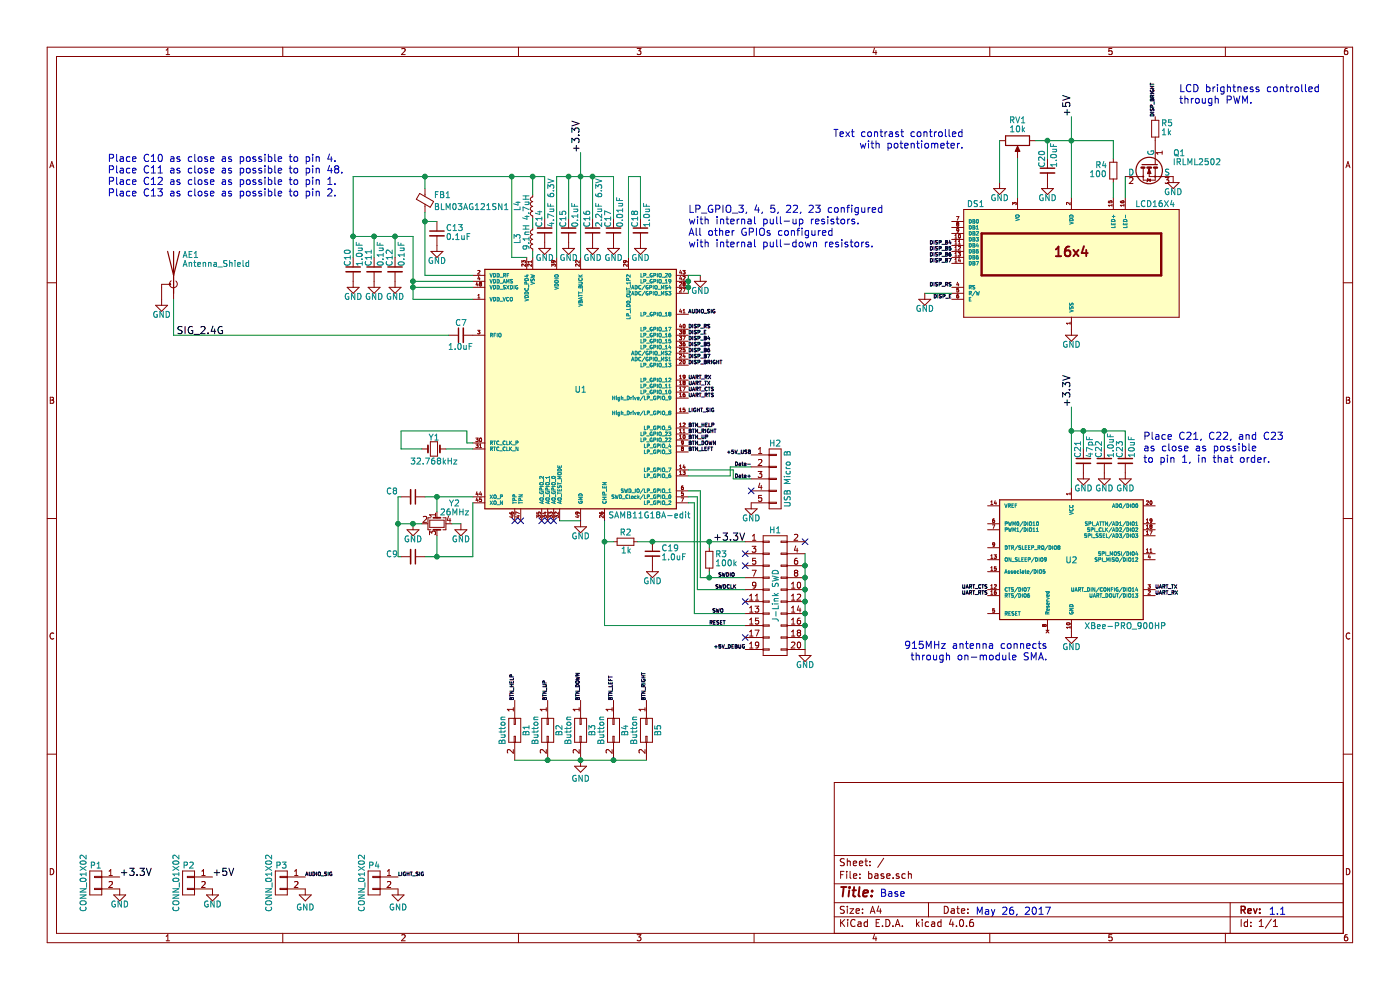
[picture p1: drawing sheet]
EESchema Schematic File Version 2
LIBS:power
LIBS:device
LIBS:transistors
LIBS:conn
LIBS:linear
LIBS:regul
LIBS:74xx
LIBS:cmos4000
LIBS:adc-dac
LIBS:memory
LIBS:xilinx
LIBS:microcontrollers
LIBS:dsp
LIBS:microchip
LIBS:analog_switches
LIBS:motorola
LIBS:texas
LIBS:intel
LIBS:audio
LIBS:interface
LIBS:digital-audio
LIBS:philips
LIBS:display
LIBS:cypress
LIBS:siliconi
LIBS:opto
LIBS:atmel
LIBS:contrib
LIBS:valves
LIBS:rf_transceivers
LIBS:displays
LIBS:base-cache
EELAYER 25 0
EELAYER END
$Descr A4 11693 8268
encoding utf-8
Sheet 1 1
Title ""
Date ""
Rev ""
Comp ""
Comment1 ""
Comment2 ""
Comment3 ""
Comment4 ""
$EndDescr
Text Notes 7350 7500 0    60   ~ 0
Base
$Comp
L GND #PWR01
U 1 1
P 4850 4350
F 0 "#PWR01" H 4850 4100 50  0001 C CNN
F 1 "GND" H 4850 4225 50  0000 C CNN
F 2 "" H 4850 4350 50  0000 C CNN
F 3 "" H 4850 4350 50  0000 C CNN
	1    4850 4350
	1    0    0    -1  
$EndComp
NoConn ~ 6725 4525
NoConn ~ 6225 4625
NoConn ~ 6225 4725
NoConn ~ 6225 5025
NoConn ~ 6225 5325
$Comp
L GND #PWR02
U 1 1
P 6725 5425
F 0 "#PWR02" H 6725 5175 50  0001 C CNN
F 1 "GND" H 6725 5300 50  0000 C CNN
F 2 "" H 6725 5425 50  0000 C CNN
F 3 "" H 6725 5425 50  0000 C CNN
	1    6725 5425
	1    0    0    -1  
$EndComp
$Comp
L GND #PWR03
U 1 1
P 4950 2025
F 0 "#PWR03" H 4950 1775 50  0001 C CNN
F 1 "GND" H 4950 1900 50  0000 C CNN
F 2 "" H 4950 2025 50  0000 C CNN
F 3 "" H 4950 2025 50  0000 C CNN
	1    4950 2025
	1    0    0    -1  
$EndComp
$Comp
L GND #PWR04
U 1 1
P 5125 2025
F 0 "#PWR04" H 5125 1775 50  0001 C CNN
F 1 "GND" H 5125 1900 50  0000 C CNN
F 2 "" H 5125 2025 50  0000 C CNN
F 3 "" H 5125 2025 50  0000 C CNN
	1    5125 2025
	1    0    0    -1  
$EndComp
$Comp
L GND #PWR05
U 1 1
P 5350 2025
F 0 "#PWR05" H 5350 1775 50  0001 C CNN
F 1 "GND" H 5350 1900 50  0000 C CNN
F 2 "" H 5350 2025 50  0000 C CNN
F 3 "" H 5350 2025 50  0000 C CNN
	1    5350 2025
	1    0    0    -1  
$EndComp
$Comp
L GND #PWR06
U 1 1
P 4750 2025
F 0 "#PWR06" H 4750 1775 50  0001 C CNN
F 1 "GND" H 4750 1900 50  0000 C CNN
F 2 "" H 4750 2025 50  0000 C CNN
F 3 "" H 4750 2025 50  0000 C CNN
	1    4750 2025
	1    0    0    -1  
$EndComp
$Comp
L C_Small C15
U 1 1
P 4750 1925
F 0 "C15" V 4700 1950 50  0000 L CNN
F 1 "0.1uF" V 4800 1950 50  0000 L CNN
F 2 "Capacitors_SMD:C_0402" H 4750 1925 50  0001 C CNN
F 3 "" H 4750 1925 50  0000 C CNN
	1    4750 1925
	1    0    0    -1  
$EndComp
$Comp
L C_Small C16
U 1 1
P 4950 1925
F 0 "C16" V 4900 1950 50  0000 L CNN
F 1 "2.2uF 6.3V" V 5000 1950 50  0000 L CNN
F 2 "Capacitors_SMD:C_0402" H 4950 1925 50  0001 C CNN
F 3 "" H 4950 1925 50  0000 C CNN
	1    4950 1925
	1    0    0    -1  
$EndComp
$Comp
L C_Small C17
U 1 1
P 5125 1925
F 0 "C17" V 5075 1950 50  0000 L CNN
F 1 "0.01uF" V 5175 1950 50  0000 L CNN
F 2 "Capacitors_SMD:C_0402" H 5125 1925 50  0001 C CNN
F 3 "" H 5125 1925 50  0000 C CNN
	1    5125 1925
	1    0    0    -1  
$EndComp
$Comp
L C_Small C18
U 1 1
P 5350 1925
F 0 "C18" V 5300 1950 50  0000 L CNN
F 1 "1.0uF" V 5400 1950 50  0000 L CNN
F 2 "Capacitors_SMD:C_0402" H 5350 1925 50  0001 C CNN
F 3 "" H 5350 1925 50  0000 C CNN
	1    5350 1925
	1    0    0    -1  
$EndComp
$Comp
L L_Small L3
U 1 1
P 4450 2000
F 0 "L3" V 4575 1950 50  0000 L CNN
F 1 "9.1nH" V 4500 1875 50  0000 L CNN
F 2 "Capacitors_SMD:C_0402" H 4450 2000 50  0001 C CNN
F 3 "" H 4450 2000 50  0000 C CNN
	1    4450 2000
	-1   0    0    1   
$EndComp
$Comp
L L_Small L4
U 1 1
P 4450 1725
F 0 "L4" V 4575 1675 50  0000 L CNN
F 1 "4.7uH" V 4500 1625 50  0000 L CNN
F 2 "Capacitors_SMD:C_0805_HandSoldering" H 4450 1725 50  0001 C CNN
F 3 "" H 4450 1725 50  0000 C CNN
	1    4450 1725
	-1   0    0    1   
$EndComp
$Comp
L GND #PWR07
U 1 1
P 4550 2025
F 0 "#PWR07" H 4550 1775 50  0001 C CNN
F 1 "GND" H 4550 1900 50  0000 C CNN
F 2 "" H 4550 2025 50  0000 C CNN
F 3 "" H 4550 2025 50  0000 C CNN
	1    4550 2025
	1    0    0    -1  
$EndComp
$Comp
L C_Small C14
U 1 1
P 4550 1925
F 0 "C14" V 4500 1950 50  0000 L CNN
F 1 "4.7uF 6.3V" V 4600 1950 50  0000 L CNN
F 2 "Capacitors_SMD:C_0402" H 4550 1925 50  0001 C CNN
F 3 "" H 4550 1925 50  0000 C CNN
	1    4550 1925
	1    0    0    -1  
$EndComp
$Comp
L GND #PWR08
U 1 1
P 3650 2050
F 0 "#PWR08" H 3650 1800 50  0001 C CNN
F 1 "GND" H 3650 1925 50  0000 C CNN
F 2 "" H 3650 2050 50  0000 C CNN
F 3 "" H 3650 2050 50  0000 C CNN
	1    3650 2050
	1    0    0    -1  
$EndComp
$Comp
L C_Small C13
U 1 1
P 3650 1950
F 0 "C13" H 3725 2000 50  0000 L CNN
F 1 "0.1uF" H 3725 1925 50  0000 L CNN
F 2 "Capacitors_SMD:C_0402" H 3650 1950 50  0001 C CNN
F 3 "" H 3650 1950 50  0000 C CNN
	1    3650 1950
	1    0    0    -1  
$EndComp
$Comp
L Ferrite_Bead_Small FB1
U 1 1
P 3550 1675
F 0 "FB1" H 3625 1725 50  0000 L CNN
F 1 "BLM03AG121SN1" H 3625 1625 50  0000 L CNN
F 2 "Capacitors_SMD:C_0603_HandSoldering" V 3480 1675 50  0001 C CNN
F 3 "" H 3550 1675 50  0000 C CNN
	1    3550 1675
	1    0    0    -1  
$EndComp
$Comp
L GND #PWR09
U 1 1
P 3300 2350
F 0 "#PWR09" H 3300 2100 50  0001 C CNN
F 1 "GND" H 3300 2225 50  0000 C CNN
F 2 "" H 3300 2350 50  0000 C CNN
F 3 "" H 3300 2350 50  0000 C CNN
	1    3300 2350
	1    0    0    -1  
$EndComp
$Comp
L C_Small C12
U 1 1
P 3300 2250
F 0 "C12" V 3250 2275 50  0000 L CNN
F 1 "0.1uF" V 3350 2275 50  0000 L CNN
F 2 "Capacitors_SMD:C_0402" H 3300 2250 50  0001 C CNN
F 3 "" H 3300 2250 50  0000 C CNN
	1    3300 2250
	1    0    0    -1  
$EndComp
$Comp
L GND #PWR010
U 1 1
P 3125 2350
F 0 "#PWR010" H 3125 2100 50  0001 C CNN
F 1 "GND" H 3125 2225 50  0000 C CNN
F 2 "" H 3125 2350 50  0000 C CNN
F 3 "" H 3125 2350 50  0000 C CNN
	1    3125 2350
	1    0    0    -1  
$EndComp
$Comp
L C_Small C11
U 1 1
P 3125 2250
F 0 "C11" V 3075 2275 50  0000 L CNN
F 1 "0.1uF" V 3175 2275 50  0000 L CNN
F 2 "Capacitors_SMD:C_0402" H 3125 2250 50  0001 C CNN
F 3 "" H 3125 2250 50  0000 C CNN
	1    3125 2250
	1    0    0    -1  
$EndComp
$Comp
L GND #PWR011
U 1 1
P 2950 2350
F 0 "#PWR011" H 2950 2100 50  0001 C CNN
F 1 "GND" H 2950 2225 50  0000 C CNN
F 2 "" H 2950 2350 50  0000 C CNN
F 3 "" H 2950 2350 50  0000 C CNN
	1    2950 2350
	1    0    0    -1  
$EndComp
$Comp
L C_Small C10
U 1 1
P 2950 2250
F 0 "C10" V 2900 2275 50  0000 L CNN
F 1 "1.0uF" V 3000 2275 50  0000 L CNN
F 2 "Capacitors_SMD:C_0402" H 2950 2250 50  0001 C CNN
F 3 "" H 2950 2250 50  0000 C CNN
	1    2950 2250
	1    0    0    -1  
$EndComp
Text Label 1000 7325 0    60   ~ 0
+3.3V
Text Label 1475 2800 0    60   ~ 0
SIG_2.4G
$Comp
L R_Small R2
U 1 1
P 5225 4525
F 0 "R2" V 5300 4475 50  0000 L CNN
F 1 "1k" V 5150 4475 50  0000 L CNN
F 2 "Capacitors_SMD:C_0402" H 5225 4525 50  0001 C CNN
F 3 "" H 5225 4525 50  0000 C CNN
	1    5225 4525
	0    -1   -1   0   
$EndComp
$Comp
L C_Small C19
U 1 1
P 5450 4625
F 0 "C19" H 5525 4675 50  0000 L CNN
F 1 "1.0uF" H 5525 4600 50  0000 L CNN
F 2 "Capacitors_SMD:C_0402" H 5450 4625 50  0001 C CNN
F 3 "" H 5450 4625 50  0000 C CNN
	1    5450 4625
	1    0    0    -1  
$EndComp
$Comp
L GND #PWR012
U 1 1
P 5450 4725
F 0 "#PWR012" H 5450 4475 50  0001 C CNN
F 1 "GND" H 5450 4600 50  0000 C CNN
F 2 "" H 5450 4725 50  0000 C CNN
F 3 "" H 5450 4725 50  0000 C CNN
	1    5450 4725
	1    0    0    -1  
$EndComp
$Comp
L R_Small R3
U 1 1
P 5925 4675
F 0 "R3" H 5975 4725 50  0000 L CNN
F 1 "100k" H 5975 4650 50  0000 L CNN
F 2 "Capacitors_SMD:C_0402" H 5925 4675 50  0001 C CNN
F 3 "" H 5925 4675 50  0000 C CNN
	1    5925 4675
	1    0    0    -1  
$EndComp
Text Notes 900  1650 0    60   ~ 0
Place C10 as close as possible to pin 4.\nPlace C11 as close as possible to pin 48.\nPlace C12 as close as possible to pin 1.\nPlace C13 as close as possible to pin 2.
Text Label 5750 3325 0    30   ~ 0
UART_RTS
Text Label 5750 3275 0    30   ~ 0
UART_CTS
$Comp
L CONN_01X02 P1
U 1 1
P 800 7375
F 0 "P1" H 800 7525 50  0000 C CNN
F 1 "CONN_01X02" V 900 7375 50  0000 C CNN
F 2 "Connectors:OSTTEXX0164_2pin_3.5mm" H 800 7375 50  0001 C CNN
F 3 "" H 800 7375 50  0000 C CNN
	1    800  7375
	-1   0    0    -1  
$EndComp
$Comp
L GND #PWR013
U 1 1
P 1000 7425
F 0 "#PWR013" H 1000 7175 50  0001 C CNN
F 1 "GND" H 1000 7300 50  0000 C CNN
F 2 "" H 1000 7425 50  0000 C CNN
F 3 "" H 1000 7425 50  0000 C CNN
	1    1000 7425
	1    0    0    -1  
$EndComp
$Comp
L Crystal_GND24_Small Y2
U 1 1
P 3650 4375
F 0 "Y2" V 3475 4475 50  0000 L CNN
F 1 "26MHz" V 3550 4400 50  0000 L CNN
F 2 "Crystals:Crystal_SMD_3225-4pin_3.2x2.5mm" H 3650 4375 50  0001 C CNN
F 3 "" H 3650 4375 50  0000 C CNN
	1    3650 4375
	0    1    1    0   
$EndComp
$Comp
L GND #PWR014
U 1 1
P 3850 4375
F 0 "#PWR014" H 3850 4125 50  0001 C CNN
F 1 "GND" H 3850 4250 50  0000 C CNN
F 2 "" H 3850 4375 50  0000 C CNN
F 3 "" H 3850 4375 50  0000 C CNN
	1    3850 4375
	1    0    0    -1  
$EndComp
$Comp
L GND #PWR015
U 1 1
P 3450 4375
F 0 "#PWR015" H 3450 4125 50  0001 C CNN
F 1 "GND" H 3450 4250 50  0000 C CNN
F 2 "" H 3450 4375 50  0000 C CNN
F 3 "" H 3450 4375 50  0000 C CNN
	1    3450 4375
	1    0    0    -1  
$EndComp
$Comp
L C_Small C9
U 1 1
P 3450 4650
F 0 "C9" V 3425 4425 50  0000 L CNN
F 1 "C_Small" V 3500 4225 50  0001 L CNN
F 2 "Capacitors_SMD:C_0402" H 3450 4650 50  0001 C CNN
F 3 "" H 3450 4650 50  0000 C CNN
	1    3450 4650
	0    1    1    0   
$EndComp
$Comp
L C_Small C8
U 1 1
P 3450 4150
F 0 "C8" V 3400 3925 50  0000 L CNN
F 1 "C_Small" V 3475 3725 50  0001 L CNN
F 2 "Capacitors_SMD:C_0402" H 3450 4150 50  0001 C CNN
F 3 "" H 3450 4150 50  0000 C CNN
	1    3450 4150
	0    1    1    0   
$EndComp
$Comp
L Crystal_Small Y1
U 1 1
P 3625 3750
F 0 "Y1" H 3625 3850 50  0000 C CNN
F 1 "32.768kHz" H 3625 3650 50  0000 C CNN
F 2 "Crystals:Crystal_SMD_3215-2pin_3.2x1.5mm" H 3625 3750 50  0001 C CNN
F 3 "" H 3625 3750 50  0000 C CNN
	1    3625 3750
	1    0    0    -1  
$EndComp
NoConn ~ 4300 4350
NoConn ~ 4350 4350
NoConn ~ 4525 4350
NoConn ~ 4575 4350
Text Label 5750 3225 0    30   ~ 0
UART_TX
Text Label 5750 3175 0    30   ~ 0
UART_RX
Text Label 5750 2850 0    30   ~ 0
DISP_B4
Text Label 5750 2900 0    30   ~ 0
DISP_B5
Text Label 5750 2950 0    30   ~ 0
DISP_B6
Text Label 5750 3000 0    30   ~ 0
DISP_B7
Text Label 5750 2800 0    30   ~ 0
DISP_E
Text Label 5750 2750 0    30   ~ 0
DISP_RS
$Comp
L Antenna_Shield AE1
U 1 1
P 1450 2300
F 0 "AE1" H 1375 2475 50  0000 R CNN
F 1 "Antenna_Shield" H 1375 2400 50  0000 R CNN
F 2 "Antennas:Patch_Antenna_2.4GHz" H 1450 2400 50  0001 C CNN
F 3 "" H 1450 2400 50  0001 C CNN
	1    1450 2300
	-1   0    0    -1  
$EndComp
$Comp
L GND #PWR016
U 1 1
P 1350 2500
F 0 "#PWR016" H 1350 2250 50  0001 C CNN
F 1 "GND" H 1350 2375 50  0000 C CNN
F 2 "" H 1350 2500 50  0000 C CNN
F 3 "" H 1350 2500 50  0000 C CNN
	1    1350 2500
	1    0    0    -1  
$EndComp
Text Label 6225 5425 2    30   ~ 0
+5V_DEBUG
Text Label 5750 3050 0    30   ~ 0
DISP_BRIGHT
Text Label 7950 2400 2    30   ~ 0
DISP_RS
Text Label 7950 2500 2    30   ~ 0
DISP_E
Text Label 7950 2150 2    30   ~ 0
DISP_B6
Text Label 7950 2200 2    30   ~ 0
DISP_B7
Text Label 7950 2100 2    30   ~ 0
DISP_B5
Text Label 7950 2050 2    30   ~ 0
DISP_B4
$Comp
L CONN_01X05 H2
U 1 1
P 6475 4000
F 0 "H2" H 6475 4300 50  0000 C CNN
F 1 "USB Micro B" V 6575 4000 50  0000 C CNN
F 2 "Connectors:USB_Micro-B_10118194-000XLF" H 6475 4000 50  0001 C CNN
F 3 "" H 6475 4000 50  0000 C CNN
	1    6475 4000
	1    0    0    -1  
$EndComp
NoConn ~ 6275 4100
Text Label 6275 3900 2    30   ~ 0
Data-
Text Label 6275 4000 2    30   ~ 0
Data+
Text Label 6275 3800 2    30   ~ 0
+5V_USB
$Comp
L GND #PWR017
U 1 1
P 6275 4200
F 0 "#PWR017" H 6275 3950 50  0001 C CNN
F 1 "GND" H 6275 4075 50  0000 C CNN
F 2 "" H 6275 4200 50  0000 C CNN
F 3 "" H 6275 4200 50  0000 C CNN
	1    6275 4200
	1    0    0    -1  
$EndComp
Text Label 9650 975  1    30   ~ 0
DISP_BRIGHT
$Comp
L CONN_02X01 B1
U 1 1
P 4300 6100
F 0 "B1" H 4300 6200 50  0000 C CNN
F 1 "Button" H 4300 6000 50  0000 C CNN
F 2 "Misc:E-Switch_KS01Q01" H 4300 4900 50  0001 C CNN
F 3 "" H 4300 4900 50  0000 C CNN
	1    4300 6100
	0    1    1    0   
$EndComp
Text Label 5750 2625 0    30   ~ 0
AUDIO_SIG
$Comp
L SAMB11G18A-edit U1
U 1 1
P 4850 3250
F 0 "U1" H 4850 3250 50  0000 C CNN
F 1 "SAMB11G18A-edit" H 5425 2200 50  0000 C CNN
F 2 "Housings:QFN-48-1EP_6x6mm_Pitch0.4mm" H 5800 2125 50  0001 C CIN
F 3 "" H 4850 3250 50  0000 C CNN
	1    4850 3250
	1    0    0    -1  
$EndComp
NoConn ~ 4625 4350
$Comp
L CONN_02X01 B3
U 1 1
P 4850 6100
F 0 "B3" H 4850 6200 50  0000 C CNN
F 1 "Button" H 4850 6000 50  0000 C CNN
F 2 "Misc:E-Switch_KS01Q01" H 4850 4900 50  0001 C CNN
F 3 "" H 4850 4900 50  0000 C CNN
	1    4850 6100
	0    1    1    0   
$EndComp
$Comp
L CONN_02X01 B2
U 1 1
P 4575 6100
F 0 "B2" H 4575 6200 50  0000 C CNN
F 1 "Button" H 4575 6000 50  0000 C CNN
F 2 "Misc:E-Switch_KS01Q01" H 4575 4900 50  0001 C CNN
F 3 "" H 4575 4900 50  0000 C CNN
	1    4575 6100
	0    1    1    0   
$EndComp
$Comp
L CONN_02X01 B4
U 1 1
P 5125 6100
F 0 "B4" H 5125 6200 50  0000 C CNN
F 1 "Button" H 5125 6000 50  0000 C CNN
F 2 "Misc:E-Switch_KS01Q01" H 5125 4900 50  0001 C CNN
F 3 "" H 5125 4900 50  0000 C CNN
	1    5125 6100
	0    1    1    0   
$EndComp
$Comp
L CONN_02X01 B5
U 1 1
P 5400 6100
F 0 "B5" H 5400 6200 50  0000 C CNN
F 1 "Button" H 5400 6000 50  0000 C CNN
F 2 "Misc:E-Switch_KS01Q01" H 5400 4900 50  0001 C CNN
F 3 "" H 5400 4900 50  0000 C CNN
	1    5400 6100
	0    1    1    0   
$EndComp
Text Label 4300 5850 1    30   ~ 0
BTN_HELP
Text Label 5400 5850 1    30   ~ 0
BTN_RIGHT
Text Label 4575 5850 1    30   ~ 0
BTN_UP
Text Label 4850 5850 1    30   ~ 0
BTN_DOWN
Text Label 5125 5850 1    30   ~ 0
BTN_LEFT
Text Label 5750 3625 0    30   ~ 0
BTN_RIGHT
Text Label 5750 3675 0    30   ~ 0
BTN_UP
Text Label 5750 3725 0    30   ~ 0
BTN_DOWN
Text Label 5750 3775 0    30   ~ 0
BTN_LEFT
$Comp
L CONN_01X02 P3
U 1 1
P 2350 7375
F 0 "P3" H 2350 7525 50  0000 C CNN
F 1 "CONN_01X02" V 2450 7375 50  0000 C CNN
F 2 "Connectors:OSTTEXX0164_2pin_3.5mm" H 2350 7375 50  0001 C CNN
F 3 "" H 2350 7375 50  0000 C CNN
	1    2350 7375
	-1   0    0    -1  
$EndComp
$Comp
L GND #PWR018
U 1 1
P 2550 7425
F 0 "#PWR018" H 2550 7175 50  0001 C CNN
F 1 "GND" H 2550 7275 50  0000 C CNN
F 2 "" H 2550 7425 50  0000 C CNN
F 3 "" H 2550 7425 50  0000 C CNN
	1    2550 7425
	-1   0    0    -1  
$EndComp
Text Label 2550 7325 0    30   ~ 0
AUDIO_SIG
$Comp
L GND #PWR019
U 1 1
P 4850 6350
F 0 "#PWR019" H 4850 6100 50  0001 C CNN
F 1 "GND" H 4850 6200 50  0000 C CNN
F 2 "" H 4850 6350 50  0000 C CNN
F 3 "" H 4850 6350 50  0000 C CNN
	1    4850 6350
	1    0    0    -1  
$EndComp
$Comp
L CONN_01X02 P2
U 1 1
P 1575 7375
F 0 "P2" H 1575 7525 50  0000 C CNN
F 1 "CONN_01X02" V 1675 7375 50  0000 C CNN
F 2 "Connectors:OSTTEXX0164_2pin_3.5mm" H 1575 7375 50  0001 C CNN
F 3 "" H 1575 7375 50  0000 C CNN
	1    1575 7375
	-1   0    0    -1  
$EndComp
$Comp
L GND #PWR020
U 1 1
P 1775 7425
F 0 "#PWR020" H 1775 7175 50  0001 C CNN
F 1 "GND" H 1775 7300 50  0000 C CNN
F 2 "" H 1775 7425 50  0000 C CNN
F 3 "" H 1775 7425 50  0000 C CNN
	1    1775 7425
	1    0    0    -1  
$EndComp
Text Label 1775 7325 0    60   ~ 0
+5V
Text Notes 5750 2075 0    60   ~ 0
LP_GPIO_3, 4, 5, 22, 23 configured\nwith internal pull-up resistors.\nAll other GPIOs configured\nwith internal pull-down resistors.
$Comp
L CONN_02X10 H1
U 1 1
P 6475 4975
F 0 "H1" H 6475 5525 50  0000 C CNN
F 1 "J-Link SWD" V 6475 4975 50  0000 C CNN
F 2 "Misc:Socket_Strip_Straight_2x10_Pitch2.54mm_Drill0.889mm" H 6475 3775 50  0001 C CNN
F 3 "" H 6475 3775 50  0000 C CNN
	1    6475 4975
	1    0    0    -1  
$EndComp
Text Label 6000 4825 0    30   ~ 0
SWDIO
Text Label 5975 4925 0    30   ~ 0
SWDCLK
Text Label 5950 5125 0    30   ~ 0
SWO
Text Label 5925 5225 0    30   ~ 0
RESET
$Comp
L XBee-PRO_900HP U2
U 1 1
P 8950 4675
F 0 "U2" H 8950 4675 50  0000 C CNN
F 1 "XBee-PRO_900HP" H 9400 4125 50  0000 C CNN
F 2 "RF_Modules:Digi_XBee-PRO_TH" H 9400 4050 50  0001 C CIN
F 3 "" H 8950 4675 50  0000 C CNN
	1    8950 4675
	1    0    0    -1  
$EndComp
$Comp
L C_Small C21
U 1 1
P 9050 3850
F 0 "C21" V 9000 3875 50  0000 L CNN
F 1 "47pF" V 9100 3875 50  0000 L CNN
F 2 "Capacitors_SMD:C_0402" H 9050 3850 50  0001 C CNN
F 3 "" H 9050 3850 50  0000 C CNN
	1    9050 3850
	1    0    0    -1  
$EndComp
$Comp
L C_Small C22
U 1 1
P 9225 3850
F 0 "C22" V 9175 3875 50  0000 L CNN
F 1 "1.0uF" V 9275 3875 50  0000 L CNN
F 2 "Capacitors_SMD:C_0402" H 9225 3850 50  0001 C CNN
F 3 "" H 9225 3850 50  0000 C CNN
	1    9225 3850
	1    0    0    -1  
$EndComp
$Comp
L C_Small C23
U 1 1
P 9400 3850
F 0 "C23" V 9350 3875 50  0000 L CNN
F 1 "10uF" V 9450 3875 50  0000 L CNN
F 2 "Capacitors_SMD:C_0402" H 9400 3850 50  0001 C CNN
F 3 "" H 9400 3850 50  0000 C CNN
	1    9400 3850
	1    0    0    -1  
$EndComp
Text Notes 9550 3875 0    60   ~ 0
Place C21, C22, and C23\nas close as possible\nto pin 1, in that order.
Text Notes 8750 5525 2    60   ~ 0
915MHz antenna connects\nthrough on-module SMA.
$Comp
L GND #PWR021
U 1 1
P 9050 3950
F 0 "#PWR021" H 9050 3700 50  0001 C CNN
F 1 "GND" H 9050 3825 50  0000 C CNN
F 2 "" H 9050 3950 50  0000 C CNN
F 3 "" H 9050 3950 50  0000 C CNN
	1    9050 3950
	1    0    0    -1  
$EndComp
$Comp
L GND #PWR022
U 1 1
P 9225 3950
F 0 "#PWR022" H 9225 3700 50  0001 C CNN
F 1 "GND" H 9225 3825 50  0000 C CNN
F 2 "" H 9225 3950 50  0000 C CNN
F 3 "" H 9225 3950 50  0000 C CNN
	1    9225 3950
	1    0    0    -1  
$EndComp
$Comp
L GND #PWR023
U 1 1
P 9400 3950
F 0 "#PWR023" H 9400 3700 50  0001 C CNN
F 1 "GND" H 9400 3825 50  0000 C CNN
F 2 "" H 9400 3950 50  0000 C CNN
F 3 "" H 9400 3950 50  0000 C CNN
	1    9400 3950
	1    0    0    -1  
$EndComp
$Comp
L GND #PWR024
U 1 1
P 8950 5275
F 0 "#PWR024" H 8950 5025 50  0001 C CNN
F 1 "GND" H 8950 5150 50  0000 C CNN
F 2 "" H 8950 5275 50  0000 C CNN
F 3 "" H 8950 5275 50  0000 C CNN
	1    8950 5275
	1    0    0    -1  
$EndComp
Text Notes 8150 7650 0    60   ~ 0
May 26, 2017
Text Notes 10600 7650 0    60   ~ 0
1.1
Text Label 9650 4975 0    30   ~ 0
UART_RX
Text Label 9650 4925 0    30   ~ 0
UART_TX
Text Label 8250 4975 2    30   ~ 0
UART_RTS
Text Label 8250 4925 2    30   ~ 0
UART_CTS
$Comp
L LCD16X4 DS1
U 1 1
P 8950 2200
F 0 "DS1" H 8150 2700 50  0000 C CNN
F 1 "LCD16X4" H 9650 2700 50  0000 C CNN
F 2 "Displays:CFAH1604A" H 8950 2150 50  0001 C CIN
F 3 "" H 8950 2200 50  0001 C CNN
	1    8950 2200
	1    0    0    -1  
$EndComp
$Comp
L IRLB8721PBF Q1
U 1 1
P 9600 1375
F 0 "Q1" V 9500 1075 50  0000 L CNN
F 1 "IRLML2502" V 9575 775 50  0000 L CNN
F 2 "TO_SOT_Packages_SMD:SOT-23" H 9850 1300 50  0001 L CIN
F 3 "" H 9600 1375 50  0000 L CNN
	1    9600 1375
	0    -1   1    0   
$EndComp
$Comp
L GND #PWR025
U 1 1
P 8750 1525
F 0 "#PWR025" H 8750 1275 50  0001 C CNN
F 1 "GND" H 8750 1400 50  0000 C CNN
F 2 "" H 8750 1525 50  0000 C CNN
F 3 "" H 8750 1525 50  0000 C CNN
	1    8750 1525
	1    0    0    -1  
$EndComp
$Comp
L C_Small C20
U 1 1
P 8750 1425
F 0 "C20" V 8700 1450 50  0000 L CNN
F 1 "1.0uF" V 8800 1450 50  0000 L CNN
F 2 "Capacitors_SMD:C_0402" H 8750 1425 50  0001 C CNN
F 3 "" H 8750 1425 50  0000 C CNN
	1    8750 1425
	1    0    0    -1  
$EndComp
$Comp
L POT RV1
U 1 1
P 8500 1175
F 0 "RV1" V 8325 1175 50  0000 C CNN
F 1 "10k" V 8400 1175 50  0000 C CNN
F 2 "Misc:Potentiometer_Trimmer_Bourns_3309W" H 8500 1175 50  0001 C CNN
F 3 "" H 8500 1175 50  0000 C CNN
	1    8500 1175
	0    1    1    0   
$EndComp
$Comp
L GND #PWR026
U 1 1
P 9800 1475
F 0 "#PWR026" H 9800 1225 50  0001 C CNN
F 1 "GND" H 9800 1350 50  0000 C CNN
F 2 "" H 9800 1475 50  0000 C CNN
F 3 "" H 9800 1475 50  0000 C CNN
	1    9800 1475
	1    0    0    -1  
$EndComp
$Comp
L R_Small R4
U 1 1
P 9300 1425
F 0 "R4" H 9150 1475 50  0000 L CNN
F 1 "100" H 9100 1400 50  0000 L CNN
F 2 "Capacitors_SMD:C_0402" H 9300 1425 50  0001 C CNN
F 3 "" H 9300 1425 50  0000 C CNN
	1    9300 1425
	1    0    0    -1  
$EndComp
$Comp
L R_Small R5
U 1 1
P 9650 1075
F 0 "R5" H 9700 1125 50  0000 L CNN
F 1 "1k" H 9700 1050 50  0000 L CNN
F 2 "Capacitors_SMD:C_0402" H 9650 1075 50  0001 C CNN
F 3 "" H 9650 1075 50  0000 C CNN
	1    9650 1075
	1    0    0    -1  
$EndComp
$Comp
L GND #PWR027
U 1 1
P 8350 1525
F 0 "#PWR027" H 8350 1275 50  0001 C CNN
F 1 "GND" H 8350 1400 50  0000 C CNN
F 2 "" H 8350 1525 50  0000 C CNN
F 3 "" H 8350 1525 50  0000 C CNN
	1    8350 1525
	1    0    0    -1  
$EndComp
Text Label 8950 3400 1    60   ~ 0
+3.3V
Text Label 8950 975  1    60   ~ 0
+5V
Text Notes 8050 1250 2    60   ~ 0
Text contrast controlled\nwith potentiometer.
Text Notes 9850 875  0    60   ~ 0
LCD brightness controlled\nthrough PWM.
$Comp
L GND #PWR028
U 1 1
P 7725 2450
F 0 "#PWR028" H 7725 2200 50  0001 C CNN
F 1 "GND" H 7725 2325 50  0000 C CNN
F 2 "" H 7725 2450 50  0000 C CNN
F 3 "" H 7725 2450 50  0000 C CNN
	1    7725 2450
	1    0    0    -1  
$EndComp
$Comp
L GND #PWR029
U 1 1
P 8950 2750
F 0 "#PWR029" H 8950 2500 50  0001 C CNN
F 1 "GND" H 8950 2625 50  0000 C CNN
F 2 "" H 8950 2750 50  0000 C CNN
F 3 "" H 8950 2750 50  0000 C CNN
	1    8950 2750
	1    0    0    -1  
$EndComp
Text Label 6225 4525 2    60   ~ 0
+3.3V
Text Label 4850 1275 1    60   ~ 0
+3.3V
$Comp
L GND #PWR030
U 1 1
P 5850 2300
F 0 "#PWR030" H 5850 2050 50  0001 C CNN
F 1 "GND" H 5850 2175 50  0000 C CNN
F 2 "" H 5850 2300 50  0000 C CNN
F 3 "" H 5850 2300 50  0000 C CNN
	1    5850 2300
	1    0    0    -1  
$EndComp
Text Label 5750 3575 0    30   ~ 0
BTN_HELP
$Comp
L CONN_01X02 P4
U 1 1
P 3125 7375
F 0 "P4" H 3125 7525 50  0000 C CNN
F 1 "CONN_01X02" V 3225 7375 50  0000 C CNN
F 2 "Connectors:OSTTEXX0164_2pin_3.5mm" H 3125 7375 50  0001 C CNN
F 3 "" H 3125 7375 50  0000 C CNN
	1    3125 7375
	-1   0    0    -1  
$EndComp
$Comp
L GND #PWR031
U 1 1
P 3325 7425
F 0 "#PWR031" H 3325 7175 50  0001 C CNN
F 1 "GND" H 3325 7275 50  0000 C CNN
F 2 "" H 3325 7425 50  0000 C CNN
F 3 "" H 3325 7425 50  0000 C CNN
	1    3325 7425
	-1   0    0    -1  
$EndComp
Text Label 3325 7325 0    30   ~ 0
LIGHT_SIG
Text Label 5750 3450 0    30   ~ 0
LIGHT_SIG
$Comp
L C_Small C7
U 1 1
P 3850 2800
F 0 "C7" V 3950 2750 50  0000 L CNN
F 1 "1.0uF" V 3750 2700 50  0000 L CNN
F 2 "Capacitors_SMD:C_0402" H 3850 2800 50  0001 C CNN
F 3 "" H 3850 2800 50  0000 C CNN
	1    3850 2800
	0    -1   -1   0   
$EndComp
Wire Wire Line
	6725 4625 6725 5425
Wire Wire Line
	5250 1475 5250 2150
Wire Wire Line
	5350 1475 5350 1825
Wire Wire Line
	5125 1475 5125 1825
Wire Wire Line
	4950 1475 4950 1825
Wire Wire Line
	4650 1475 4650 2150
Wire Wire Line
	4750 1475 4750 1825
Wire Wire Line
	4550 1475 4550 1825
Wire Wire Line
	4450 2150 4450 2100
Wire Wire Line
	4450 1825 4450 1900
Wire Wire Line
	4275 2150 4400 2150
Wire Wire Line
	4275 1475 4275 2150
Wire Wire Line
	4450 1475 4450 1625
Connection ~ 4450 1475
Wire Wire Line
	4650 1475 5125 1475
Connection ~ 4850 1475
Connection ~ 4750 1475
Connection ~ 4950 1475
Connection ~ 4275 1475
Wire Wire Line
	3550 2300 3950 2300
Wire Wire Line
	2950 1475 4550 1475
Wire Wire Line
	3550 1475 3550 1575
Wire Wire Line
	3550 1775 3550 2300
Connection ~ 3550 1850
Wire Wire Line
	3550 1850 3650 1850
Connection ~ 3550 1475
Wire Wire Line
	3125 1975 3125 2150
Wire Wire Line
	3300 1975 3300 2150
Wire Wire Line
	2950 1975 3450 1975
Connection ~ 3300 1975
Wire Wire Line
	2950 1475 2950 2150
Connection ~ 3125 1975
Connection ~ 2950 1975
Wire Wire Line
	3450 2500 3950 2500
Wire Wire Line
	3450 1975 3450 2500
Wire Wire Line
	3950 2400 3450 2400
Connection ~ 3450 2400
Wire Wire Line
	3950 2350 3450 2350
Connection ~ 3450 2350
Wire Wire Line
	3550 4650 3950 4650
Wire Wire Line
	3650 4650 3650 4475
Wire Wire Line
	3325 4650 3350 4650
Wire Wire Line
	3325 4150 3325 4650
Connection ~ 3325 4375
Wire Wire Line
	3325 4150 3350 4150
Wire Wire Line
	3550 4150 3950 4150
Wire Wire Line
	3650 4275 3650 4150
Connection ~ 3650 4150
Connection ~ 3650 4650
Wire Wire Line
	3950 4650 3950 4200
Wire Wire Line
	3900 3600 3350 3600
Wire Wire Line
	5350 1475 5250 1475
Wire Wire Line
	4850 1275 4850 2150
Wire Wire Line
	4675 4350 4850 4350
Wire Wire Line
	3775 4375 3850 4375
Wire Wire Line
	3325 4375 3525 4375
Connection ~ 3450 4375
Wire Wire Line
	5750 4200 5800 4200
Wire Wire Line
	5750 4150 5825 4150
Wire Wire Line
	5750 4100 5850 4100
Wire Wire Line
	5050 4350 5050 5225
Wire Wire Line
	5050 4525 5125 4525
Wire Wire Line
	5325 4525 6225 4525
Connection ~ 5450 4525
Wire Wire Line
	5850 4100 5850 4825
Wire Wire Line
	5850 4825 6225 4825
Wire Wire Line
	5925 4575 5925 4525
Connection ~ 5925 4525
Wire Wire Line
	5925 4775 5925 4825
Connection ~ 5925 4825
Wire Wire Line
	5825 4150 5825 4925
Wire Wire Line
	5825 4925 6225 4925
Wire Wire Line
	5800 4200 5800 5125
Wire Wire Line
	5800 5125 6225 5125
Wire Wire Line
	5050 5225 6225 5225
Connection ~ 5050 4525
Connection ~ 6725 4725
Connection ~ 6725 4825
Connection ~ 6725 4925
Connection ~ 6725 5025
Connection ~ 6725 5125
Connection ~ 6725 5325
Connection ~ 6725 5225
Wire Wire Line
	5750 3975 6100 3975
Wire Wire Line
	6100 3975 6100 3900
Wire Wire Line
	6100 3900 6275 3900
Wire Wire Line
	5750 3925 6125 3925
Wire Wire Line
	6125 3925 6125 4000
Wire Wire Line
	6125 4000 6275 4000
Wire Wire Line
	4300 6350 5400 6350
Connection ~ 4575 6350
Connection ~ 4850 6350
Connection ~ 5125 6350
Wire Wire Line
	8950 3400 8950 4075
Wire Wire Line
	8950 3600 9400 3600
Wire Wire Line
	9400 3600 9400 3750
Wire Wire Line
	9050 3750 9050 3600
Connection ~ 9050 3600
Wire Wire Line
	9225 3750 9225 3600
Connection ~ 9225 3600
Wire Wire Line
	9400 1650 9400 1475
Wire Wire Line
	8500 1325 8500 1650
Wire Wire Line
	8750 1325 8750 1175
Wire Wire Line
	8650 1175 9300 1175
Wire Wire Line
	9300 1650 9300 1525
Wire Wire Line
	9300 1175 9300 1325
Connection ~ 8750 1175
Connection ~ 8950 1175
Wire Wire Line
	8350 1525 8350 1175
Connection ~ 8950 3600
Wire Wire Line
	8950 975  8950 1650
Wire Wire Line
	7725 2450 7950 2450
Wire Wire Line
	1450 2500 1450 2800
Wire Wire Line
	5850 2300 5750 2300
Wire Wire Line
	5750 2300 5750 2450
Connection ~ 5750 2350
Connection ~ 5750 2400
Wire Wire Line
	3350 3600 3350 3750
Wire Wire Line
	3350 3750 3525 3750
Wire Wire Line
	3950 3700 3900 3700
Wire Wire Line
	3900 3700 3900 3600
Wire Wire Line
	3725 3750 3950 3750
Wire Wire Line
	1450 2800 3750 2800
$EndSCHEMATC
